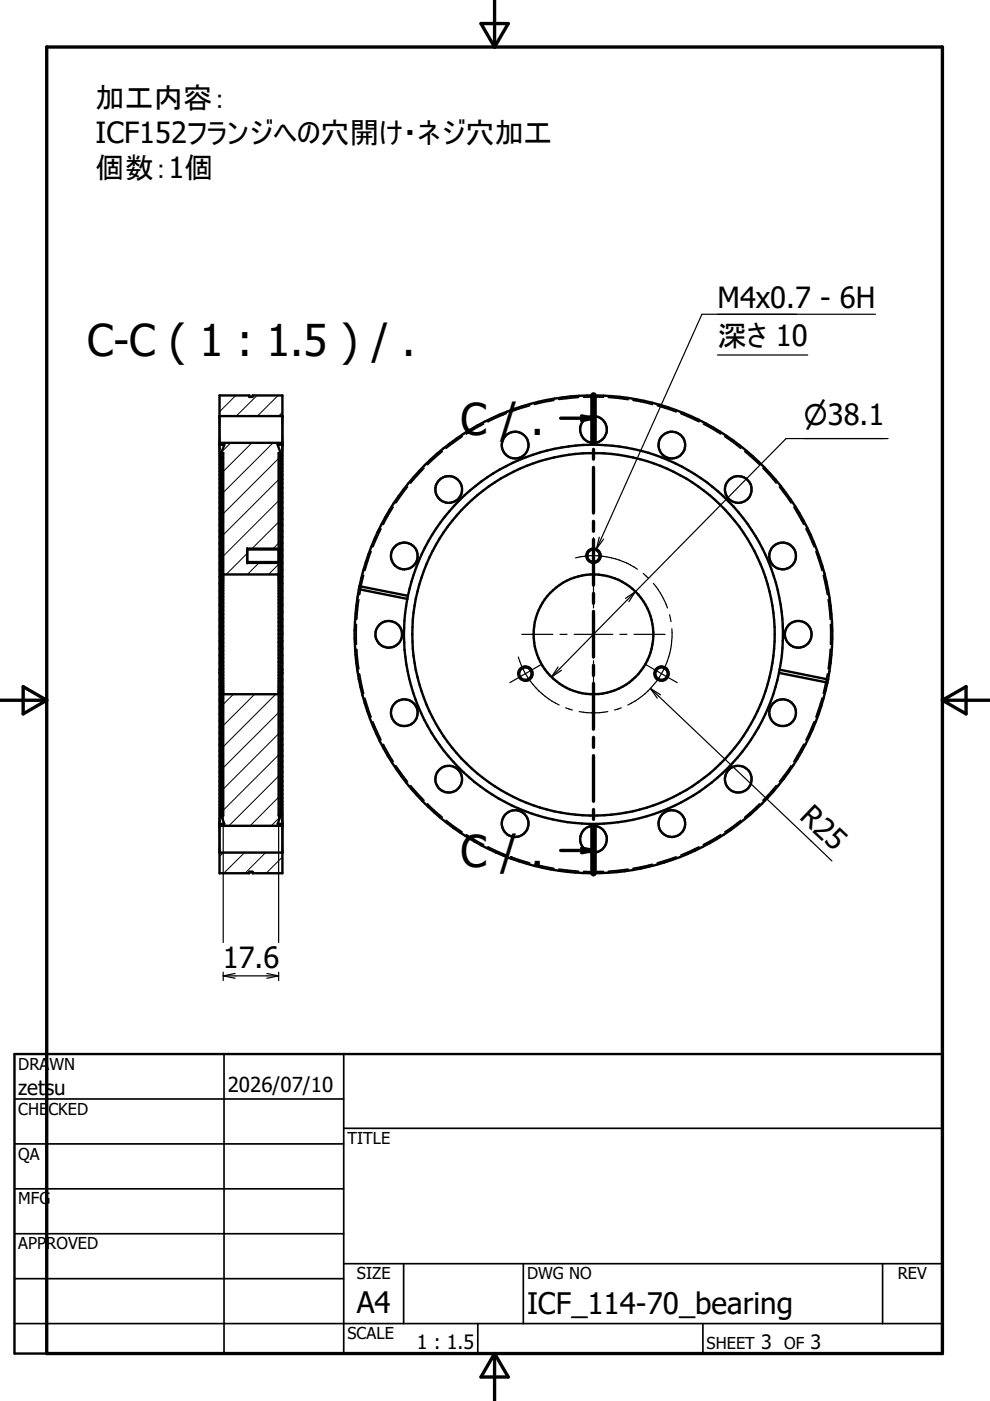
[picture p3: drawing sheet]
<svg xmlns="http://www.w3.org/2000/svg" width="210mm" height="297mm" viewBox="0 0 210 297" stroke-linecap="round" stroke-linejoin="round" font-family="sans-serif">
<g fill="none" stroke="#000" stroke-width=".21">
<path d="M48.9 93.9l-1.9 1.9M50 83.8l-3.5 3.5M53.4 93.9l-6.1 6.1M54.5 83.8l-4.4 4.4M57.9 93.9l-10.6 10.5M59 83.8l-4.4 4.4M59.1 97.2l-11.8 11.7M59.9 87.4l-.8 .8M52.4 117.3l-4.5 4.5M55.1 119.2l-2.6 2.6M59.1 119.6l-2.2 2.2M59.1 115.1l-1.4 1.4"/>
<path d="M59.1 110.7l-5.8 5.8M59.1 106.2l-11.8 11.7M59.1 101.7l-11.8 11.7M49.5 147.2l-2.2 2.1M54 147.2l-6.7 6.6M58.5 147.2l-11.2 11.1M59.1 155.6l-11.8 11.7M59.1 151.1l-11.8 11.7M59.1 169l-6.1 6.1M59.1 164.5l-10.6 10.6M59.1 160.1l-11.8 11.7M59.4 173.2l-1.9 1.9"/>
<path d="M47.4 180.8l-.9 .8M51.9 180.8l-4.5 4.3M56.3 180.8l-4.4 4.3M59.9 181.7l-3.5 3.4"/>
</g>
<g fill="none" stroke="#000" stroke-width=".51">
<path d="M46.5 94.3h1.1l-.7 1.8M46.5 88.2h13.4M46.5 83.8h6.4v.4h.7v-.4h6.3v101.3h-6.3v-.3h-.7v.3h-6.4zM46.5 93.9h13.4M46.9 96.1h.4v76.8h-.4M46.9 96.1v76.8M59.5 96.1h-.4v76.8h.4M59.5 96.1v76.8M59.9 94.3h-1l.6 1.8M52.4 116.5h6.7M52.4 119.2h6.7M52.4 116.2v3.2"/>
<path d="M47.3 121.8h11.8M76.1 124.9l10.3 2.1M76.1 124.9a50.6 50.6 0 0 0 39.8 59.3 50.6 50.6 0 0 0 59.5-39.5M76.2 124.3l-.1 .6M76.2 124.3l10.3 2M76.2 124.3a50.7 50.7 0 0 1 59.5-39.5 50.7 50.7 0 0 1 39.9 59.3M86.4 127a40.2 40.2 0 0 0 31.6 46.9 40.2 40.2 0 0 0 47.2-31.2M86.5 126.3l-.1 .7M86.5 126.3a40.2 40.2 0 0 1 47.2-31.2 40.2 40.2 0 0 1 31.6 46.9M46.5 142.7h.4M46.5 142h.4M47.3 147.2h11.8"/>
<path d="M59.5 142.7h.4M59.5 142h.4M165.2 142.7l10.2 2M165.3 142l-.1 .7M165.3 142l10.3 2.1M175.6 144.1l-.2 .6M46.5 175.1h13.4M46.9 172.9l.7 1.8h-1.1M59.5 172.9l-.6 1.8h1M46.5 180.8h13.4M3.1 223.5h196.7v63.5h-196.7z"/>
<circle cx="109.2" cy="94.4" r="2.83"/>
<circle cx="125.8" cy="91.1" r="2.83"/>
<circle cx="142.4" cy="94.4" r="2.83"/>
<circle cx="85.7" cy="117.9" r="2.83"/>
<circle cx="95.1" cy="103.8" r="2.83"/>
<circle cx="125.8" cy="117.8" r="1.34"/>
<circle cx="156.5" cy="103.8" r="2.84"/>
<circle cx="165.9" cy="117.9" r="2.84"/>
<circle cx="82.4" cy="134.5" r="2.83"/>
<circle cx="125.8" cy="134.5" r="38.4"/>
<circle cx="125.8" cy="134.5" r="12.7"/>
<circle cx="169.2" cy="134.5" r="2.84"/>
<circle cx="85.7" cy="151.1" r="2.84"/>
<circle cx="111.4" cy="142.8" r="1.34"/>
<circle cx="140.3" cy="142.8" r="1.34"/>
<circle cx="165.9" cy="151.1" r="2.84"/>
<circle cx="95.1" cy="165.2" r="2.84"/>
<circle cx="109.2" cy="174.6" r="2.83"/>
<circle cx="125.8" cy="177.9" r="2.82"/>
<circle cx="142.4" cy="174.6" r="2.83"/>
<circle cx="156.5" cy="165.2" r="2.83"/>
</g>
<g fill="none" stroke="#000" stroke-width=".36">
<path d="M89.9 99.3l-2.8 3.1M93.8 95.7l-3.2 2.8M98 92.6l-3.4 2.5M102.5 89.9l-3.6 2.1M107.3 87.7l-3.8 1.7M112.3 86l-4 1.3M117.4 84.9l-4.1 .8M122.7 84.3l-4.2 .4M123.7 84.2h4.3M129 84.3l4.2 .4M134.2 84.9l4.1 .9M139.4 86l4 1.3"/>
<path d="M144.4 87.7l3.8 1.7M149.1 89.9l3.7 2.1M153.7 92.6l3.4 2.5M157.9 95.7l3.1 2.8M161.8 99.3l2.8 3.1M52.4 119.4h6.7M52.4 116.2h6.7M78.7 116.9l-1.3 4.1M80.8 112.1l-1.7 3.9M83.4 107.5l-2.1 3.7M86.4 103.2l-2.5 3.4M165.2 103.2l2.5 3.4"/>
<path d="M168.3 107.5l2.1 3.7M170.9 112.1l1.7 3.9M173 116.9l1.3 4.1M75.6 132.4v4.2M75.6 137.6l.5 4.2M76.1 127.1l-.5 4.2M77.1 122l-.9 4.1M174.6 122l.8 4.1M175.6 127.1l.4 4.2M176 137.6l-.4 4.2M176.1 132.4v4.2M76.2 142.9l.9 4.1"/>
<path d="M77.4 148l1.3 4M79.1 153l1.7 3.9M81.3 157.8l2.1 3.7M170.4 157.8l-2.1 3.7M172.6 153l-1.7 3.9M174.3 148l-1.3 4M175.4 142.9l-.8 4.1M83.9 162.3l2.5 3.4M87.1 166.6l2.8 3.1M90.6 170.4l3.2 2.9M94.6 173.9l3.4 2.5M98.9 177l3.6 2.1"/>
<path d="M103.5 179.6l3.8 1.7M148.2 179.6l-3.8 1.7M152.8 177l-3.7 2.1M157.1 173.9l-3.4 2.5M161 170.4l-3.1 2.9M164.6 166.6l-2.8 3.1M167.7 162.3l-2.5 3.4M108.3 181.7l4 1.3M113.3 183.2l4.1 .9M118.5 184.3l4.2 .4M123.7 184.8h4.3M133.2 184.3l-4.2 .4"/>
<path d="M138.3 183.2l-4.1 .9M143.4 181.7l-4 1.3M3.1 233h69.8M47.5 223.5v63.5M72.9 239.2h126.9M72.9 223.5v63.5M3.1 242.5h69.8M3.1 252.1h69.8M3.1 261.6h69.8M3.1 271.1h69.8M72.9 267.9h126.9M85.6 267.9v12.7"/>
<path d="M111 267.9v12.7M187.1 267.9v12.7M3.1 280.6h196.7M101.3 280.6v6.4M149 280.6v6.4"/>
<circle cx="125.8" cy="117.8" r="1.58"/>
<circle cx="111.4" cy="142.8" r="1.6"/>
<circle cx="140.3" cy="142.8" r="1.59"/>
</g>
<g fill="#000">
<circle cx="108.3" cy="87.3" r=".18"/>
<circle cx="108.3" cy="181.7" r=".18"/>
</g>
<g fill="none" stroke="#000" stroke-width=".71">
<path d="M104.9 0v10M9.9 10h189.9v277h-189.9zM102 5h5.8l-2.9 5zM118.9 88.7h6.9M123.3 88.2l2.5 .5M125.8 83.8v9.7M125.8 95.3v2M125.8 99.1v9.7M125.8 88.7l-2.5 .5M125.8 110.5v2.1M125.8 114.4v9.7M125.8 125.8v2.1"/>
<path d="M125.8 129.6v9.7M-.1 148.5h10M4.9 145.6l5 2.9-5 2.9zM125.8 141.1v2.1M125.8 144.9v9.7M125.8 156.3v2.2M199.8 148.5h10M199.8 148.5l5-2.9v5.8zM123.3 179.8l2.5 .5M125.8 160.2v9.7M125.8 171.6v2.1M125.8 175.5v9.6"/>
<path d="M118.9 180.3h6.9M125.8 180.3l-2.5 .5M104.9 287v9.9M104.9 287l2.9 5h-5.8z"/>
</g>
<path d="M125.8 83.8v9.7M125.8 175.5v9.6" fill="none" stroke="#000" stroke-width="1.4"/>
<g fill="none" stroke="#000" stroke-width=".25">
<path d="M152.1 75.3h19.2M185.6 66.6h-36.8l-22.3 49.8M188.3 93h-21.6l-32 32.4M122 118.3a16.5 16.5 0 0 1 13.1 2.4M125.8 114v11.9M127.1 113.9l-.6 2.5M128 114.3l-1.5 2.1M109.9 139.3l1.5 3.5M110.6 134.5h6.6M118.7 134.5h1.5M121.7 134.5h8.2M125.8 127.4v1.5"/>
<path d="M125.8 130.4v8.2M131.4 134.5h1.5M134.4 134.5h6.6M134.7 125.4l-17.8 18.2M134.7 125.4l-1.4 2.2M134.7 125.4l-2.1 1.5M136.4 121.6l1.1 1M138.5 123.7l1.5 2.1 1.5 3.1M142 130.3l.3 1.5M142.5 133.3a16.6 16.6 0 0 1-2.2 9.5M111.4 142.8l-3.3 1.9M111.4 142.8a16.5 16.5 0 0 0 7.2 6.7"/>
<path d="M114.7 140.9l-3.3 1.9M118.3 141.4l-1.4 2.2M119 142.1l-2.1 1.5M119.9 150.1l1.4 .4M122.8 150.9l2.6 .2 3.5-.2M125.8 140.1v1.5M125.8 143.1v6.6M131.7 150.1l-1.4 .4M136.9 140.9l3.4 1.9M137.9 146l38.5 36.5M137.9 146l2.2 1.3M137.9 146l1.5 2"/>
<path d="M140.3 142.8l3.3 1.9M140.3 142.8a16.6 16.6 0 0 1-7.2 6.7M47.3 172.9v26.9M59.1 172.9v26.9M47.3 206.9h11.8M47.3 206.9l2.5 .5M47.3 206.1v1.8M49.8 206.4l-2.5 .5M56.6 206.4l2.5 .5M59.1 206.9l-2.5 .5M59.1 206.1v1.8"/>
</g>
<g font-size="9.3">
<text x="18.5" y="75.5">C-C ( 1 : 1.5 ) / .</text>
<text x="97.7" y="92.2">C / .</text>
<text x="97.7" y="183.8">C / .</text>
</g>
<g font-size="6.3">
<text x="75.6" y="278.4">A4</text>
<text x="111.7" y="278.6">ICF_114-70_bearing</text>
</g>
<g font-size="6.2">
<text x="20.3" y="22.8">加工内容：</text>
<text x="20.3" y="30.2">ICF152フランジへの穴開け・ネジ穴加工</text>
<text x="20.3" y="37.6">個数：1個</text>
<text x="152.1" y="65.4">M4x0.7 - 6H</text>
<text x="152.1" y="73.3">深さ 10</text>
<text x="169.3" y="173.4" transform="rotate(43 169.3 173.4)">R25</text>
<text x="47.2" y="205.2">17.6</text>
</g>
<text font-size="5.9" x="170.5" y="90.2">⌀38.1</text>
<g font-size="4.4">
<text x="3.9" y="232.2">zetsu</text>
<text x="48.3" y="231.5">2026/07/10</text>
</g>
<g font-size="4.2">
<text x="88.3" y="286.1">1 : 1.5</text>
<text x="161.4" y="286.1">3</text>
<text x="171.9" y="286.1">3</text>
</g>
<g font-size="3.5">
<text x="3.9" y="226.8">DRAWN</text>
<text x="3.9" y="236.3">CHECKED</text>
<text x="3.9" y="245.9">QA</text>
<text x="73.7" y="242.5">TITLE</text>
<text x="3.9" y="255.4">MFG</text>
<text x="3.9" y="264.9">APPROVED</text>
<text x="75.7" y="271.3">SIZE</text>
<text x="111.7" y="271.3">DWG NO</text>
<text x="190.4" y="271.2">REV</text>
<text x="73.7" y="284">SCALE</text>
<text x="149.8" y="286.1">SHEET</text>
<text x="166.3" y="286.1">OF</text>
</g>
</svg>
